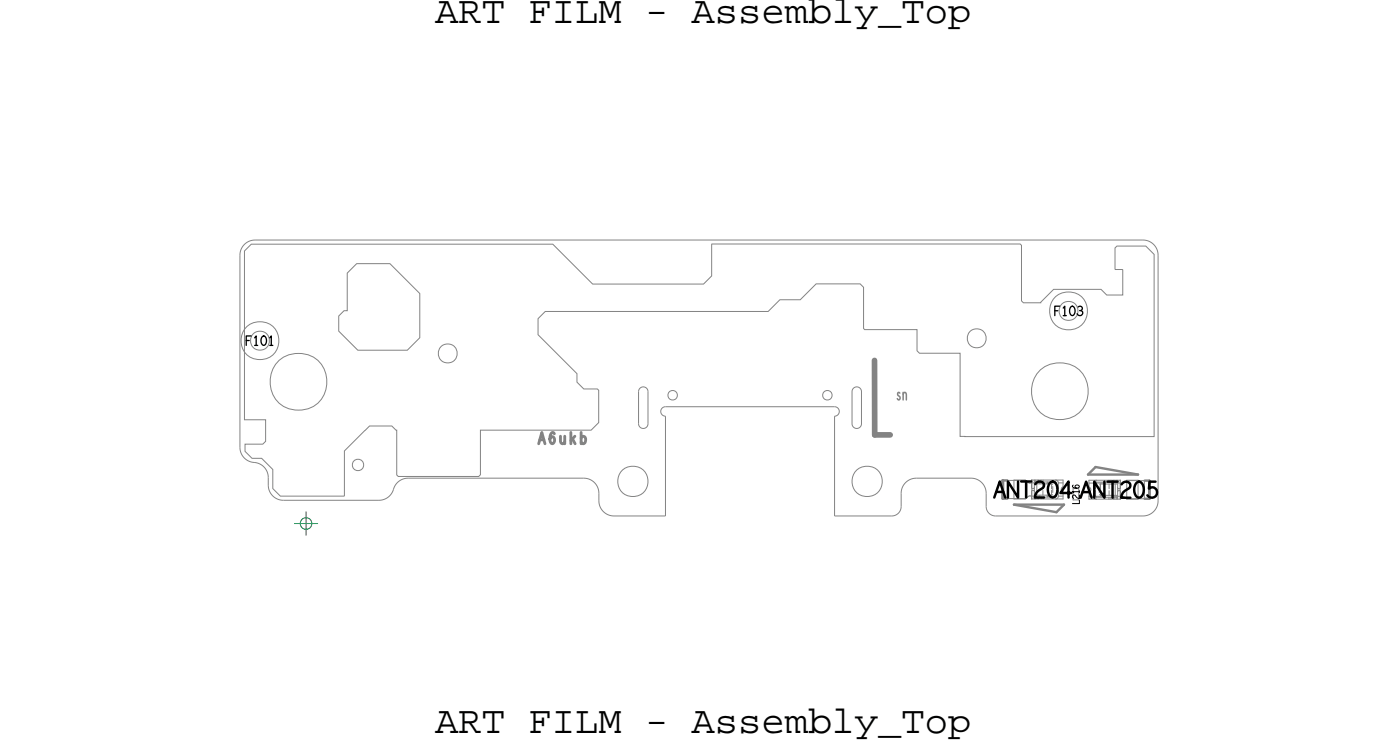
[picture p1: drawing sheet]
<svg xmlns="http://www.w3.org/2000/svg" width="74mm" height="40mm" viewBox="0 0 74 40" stroke-linecap="round" stroke-linejoin="round" font-family="sans-serif">
<!-- layer: Board Outline -->
<g fill="none" stroke="#838383" stroke-width=".05">
<path d="M12.7 13.5v10.2zM12.9 13.3l.4-.4h16l2.1 2.1h5.8l.5-.4v-1.7h16.3l.1 .1v2.9l.1 .1h.9l.7-.7h2.5l.3 .3h.8v-1.3l-.4-.1v-1.1l.1-.1h1.5l.5 .5v9.6h-10.3v-4.4h-2.1l-.2-.1v-1.2h-2.7l-.1-2.2-.2-.2h-2.3l-.8 .9h-1.1l-.6 .6h-11.8l-.4 .4v.8l2 2.1v.4l.4 .4h.7l.1 .1v1.7l-.4 .4h-5.9v2.3l-.1 .1h-4.2l-.1-.1v-2.3l-.3-.3h-1.1l-1.4 1.4v2.4h-3.4l-.4-.5v-1l-.5-.5h-.6l-.3-.4v-.4h.9l.2-.1v-1.2h-1.2zM13.5 12.7h47zM13.5 12.7a.8 .8 0 0 0-.8 .8M18.9 13.9h1.7l1.6 1.6v2.4l-.6 .6h-2.7l-1-1v-.8l.3-.3h.2v-1.9zM60.5 12.7a.8 .8 0 0 1 .8 .8M61.3 13.5v13zM12.7 23.7a.95 .95 0 0 0 1 .8 .8 .8 0 0 1 .5 .8M14.2 25.3v.4zM14.2 25.7a.8 .8 0 0 0 .8 .8M15 26.5h5.1zM18.7 24.4l.2-.1 .3 .1v.2v.2l-.3 .1-.2-.1v-.2z"/>
<path d="M21.6 25.3h9.3zM21.6 25.3a.99 .99 0 0 0-.9 .8l-.3 .3-.3 .1M30.9 25.3a.8 .8 0 0 1 .8 .8M31.7 26.1v.4zM31.7 26.5a.8 .8 0 0 0 .8 .8M32.5 27.3h2.7zM33.8 20.7v1.7zM33.8 22.4l.1 .2 .1 .1 .2-.1 .1-.2M33.8 20.7l.1-.1 .1-.1h.2l.1 .2M34.3 20.7v1.7zM35.2 22v5.3zM35.2 21.5l-.1 .1-.1 .2v.1l.2 .1"/>
<path d="M35.2 21.5h9zM35.4 20.7h.2h.2l.1 .2-.1 .2-.2 .1-.2-.1v-.2zM43.6 20.7h.2h.2v.2v.2l-.2 .1-.2-.1-.1-.2zM44.2 27.3h3zM44.2 22v5.3zM44.2 21.5l.1 .1 .1 .2v.1l-.2 .1M45.2 20.5h.2l.2 .2v1.8l-.2 .2-.2-.1-.1-.1v-1.8zM47.7 26.8l-.2 .4-.3 .1M47.7 26.1v.7zM48.5 25.3a.8 .8 0 0 0-.8 .8M48.5 25.3h2.9zM51.4 25.3a.8 .8 0 0 1 .8 .8"/>
<path d="M52.2 26.1v.7zM52.2 26.8l.1 .3 .4 .2M52.7 27.3h7.8zM61.3 26.5a.8 .8 0 0 1-.8 .8"/>
<circle cx="23.7" cy="18.7" r=".5"/>
<circle cx="51.7" cy="17.9" r=".5"/>
<circle cx="15.8" cy="20.2" r="1.51"/>
<circle cx="33.5" cy="25.5" r=".81"/>
<circle cx="45.9" cy="25.5" r=".81"/>
<circle cx="56.1" cy="20.7" r="1.51"/>
</g>
<path d="M53.1 25.4h.1M53.1 25.4v1zM60.8 25.5v.9z" fill="none" stroke="#838383" stroke-width=".15"/>
<path d="M46.3 19.1v3.9zM46.3 23h.8z" fill="none" stroke="#838383" stroke-width=".3"/>
<!-- layer: Components -->
<g fill="none" stroke="#838383" stroke-width=".05">
<path d="M53.1 25.4h1.1zM53.1 25.4v1zM53.3 25.4v1zM53.7 25.4h.6zM53.7 25.4v1zM54.2 25.4h.1M54.3 25.4v1zM54.3 25.4l.1 .1zM54.6 25.4h.1M54.6 25.4v.4zM54.6 25.5v.1M54.6 25.4h1.7z"/>
<path d="M54.6 25.4v1zM54.6 26.4h1.7zM54.7 25.5h1.2zM54.7 25.4v.4zM54.8 25.4v.1zM54.9 25.4v.1zM55 25.4v.1zM55 25.6h.1M55.1 25.4v.1zM55.2 25.4v.1zM55.4 25.5h.1M55.9 25.5v.1z"/>
<path d="M55.9 25.4l.1 .2M56.3 25.4v1zM57.6 25.4h1.7zM57.6 26.4h1.7zM57.6 25.4v1zM58 25.5h.1M58 25.5h1.2zM58 25.4l-.1 .2M58.5 25.6h.1M58.7 25.4v.1zM58.8 25.4v.1zM58.9 25.5h.1"/>
<path d="M58.9 25.4v.1zM59 25.4v.1zM59.1 25.4v.1zM59.2 25.4v.4zM59.3 25.4h.1M59.3 25.4v1zM59.3 25.4v.4zM59.3 25.5v.1M59.5 25.6l.1-.2zM59.6 25.4h.6zM59.6 25.4v1zM59.7 25.4h1.1z"/>
<path d="M59.7 25.4h-.1M60.2 25.4v1zM60.6 25.4v1zM60.8 25.4v1z"/>
<circle cx="13.8" cy="18" r="1.01"/>
<circle cx="13.8" cy="18" r=".5"/>
<circle cx="56.6" cy="16.5" r="1.01"/>
<circle cx="56.6" cy="16.5" r=".5"/>
</g>
<path d="M53.1 25.4h.2zM53.1 25.4v1zM53.7 26.7l2.2 .4zM53.7 26.7h2.6zM55.9 27.1l.4-.4zM57.6 25.1h2.6zM57.6 25.1l.4-.4zM58 24.7l2.2 .4zM60.6 25.4h.2zM60.8 25.4v1z" fill="none" stroke="#838383" stroke-width=".13"/>
<!-- layer: Text -->
<g fill="none" stroke="#000" stroke-width=".13">
<path d="M52.6 26.3l.3-.8 .3 .8M53.9 25.5v.8l-.5-.8v.8M54.1 25.5h.5M54.3 25.5v.8M54.8 25.6a.23 .23 0 0 1 .3-.1 .23 .23 0 0 1 .1 .3 .58 .58 0 0 0-.4 .5h.5M55.6 25.5a.42 .42 0 0 1 .4 .3 .42 .42 0 0 1-.1 .4 .31 .31 0 0 1-.4 0 .31 .31 0 0 1 0-.4zM56.7 26.1h-.6l.5-.6v.8M57.2 26.3l.3-.8 .3 .8M58.5 25.5v.8l-.6-.8v.8M58.6 25.5h.6M58.9 25.5v.8M59.4 25.6a.23 .23 0 0 1 .3-.1 .23 .23 0 0 1 .1 .3 .58 .58 0 0 0-.5 .5h.5"/>
<path d="M60.2 25.5a.42 .42 0 0 1 .4 .3 .42 .42 0 0 1-.1 .4 .31 .31 0 0 1-.4 0 .31 .31 0 0 1-.1-.4zM61.2 25.5h-.3l-.1 .4a.27 .27 0 0 1 .4 0 .27 .27 0 0 1-.1 .4 .27 .27 0 0 1-.4-.1"/>
</g>
<path d="M13.3 17.8h-.3v.5M13.5 17.9l.1-.1v.5M13.9 17.8a.24 .24 0 0 1 .2 .2 .24 .24 0 0 1-.2 .3 .34 .34 0 0 1 0-.5zM14.3 17.9l.1-.1v.5M56.1 16.2h-.3v.5M56.3 16.3l.1-.1v.5M56.7 16.2a.24 .24 0 0 1 .2 .2 .24 .24 0 0 1-.2 .3 .34 .34 0 0 1 0-.5zM57.1 16.2a.12 .12 0 0 1 .2 0 .12 .12 0 0 1-.1 .2" fill="none" stroke="#000" stroke-width=".07"/>
<path d="M28.5 23.5l.2-.6 .1 .6M29.3 22.9a.3 .3 0 0 0-.2 .3 .3 .3 0 0 0 .2 .3 .16 .16 0 0 0 .1-.3 .16 .16 0 0 0-.3 0M30.2 22.9v.6M30.8 22.9v.6" fill="none" stroke="#838383" stroke-width=".15"/>
<!-- layer: Drawing Origin -->
<path d="M15.6 27.7h1.2M16 27.5l.2-.1 .2 .1 .1 .2-.1 .2-.2 .1-.2-.1-.1-.2zM16.2 27.1v1.2" fill="none" stroke="#008040" stroke-width=".05"/>
<g font-size="2.1">
<text x="23" y="1.2">ART FILM - Assembly_Top</text>
<text x="23" y="38.8">ART FILM - Assembly_Top</text>
</g>
<text font-size=".8" x="52.6" y="26.3">ANT204 ANT205</text>
<g font-size=".6" fill="#838383">
<text x="28.5" y="23.5">A6ukb</text>
<text x="47.4" y="21.2">sn</text>
</g>
<g font-size=".5">
<text x="55.7" y="16.7">F103</text>
<text x="12.9" y="18.3">F101</text>
</g>
<text font-size=".4" x="57.1" y="26.7" transform="rotate(-90 57.1 26.7)">L216</text>
</svg>
